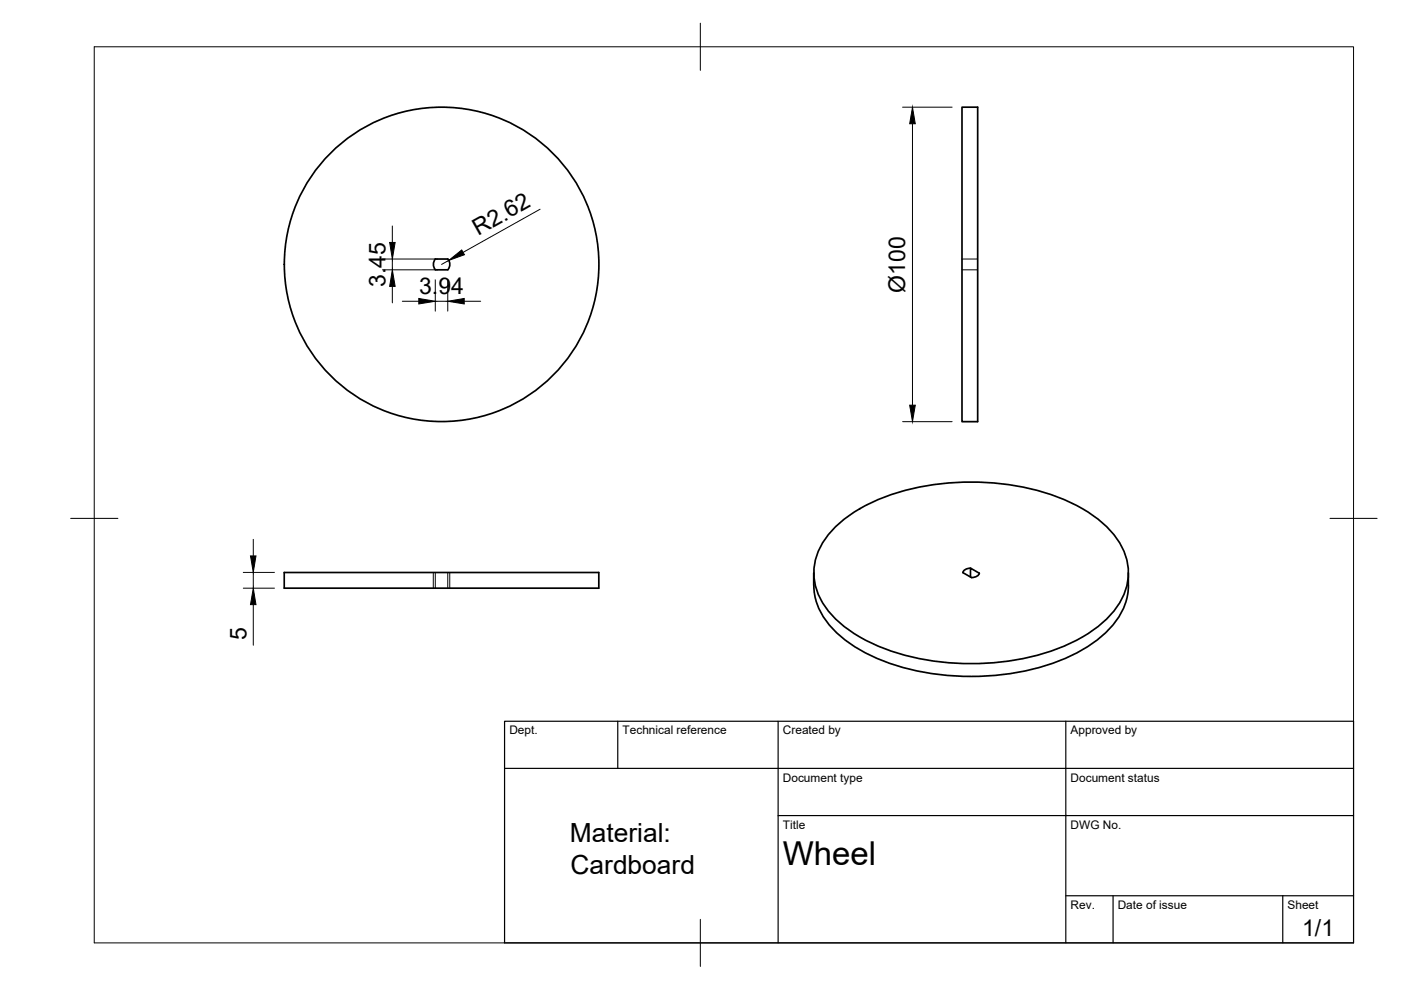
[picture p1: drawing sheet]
<svg xmlns="http://www.w3.org/2000/svg" width="297mm" height="210mm" viewBox="0 0 297 210" stroke-linecap="round" stroke-linejoin="round" font-family="sans-serif">
<!-- layer: Visible -->
<g fill="none" stroke="#000" stroke-width=".36">
<path d="M204 22.7h3.3v66.7h-3.3zM92.3 54.9h2.6a1.75 1.75 0 0 1 0 2.3h-2.6M92.3 54.9a1.75 1.75 0 0 0 0 2.3M177.3 111.5a37.3 37.3 0 0 1 19.4-8.5 53 53 0 0 1 31 3.9 21.1 21.1 0 0 1 10.7 10.2 12.1 12.1 0 0 1-2.7 13 31.8 31.8 0 0 1-16.2 8.9 54.7 54.7 0 0 1-33.4-2.1 24 24 0 0 1-12-9.6 12.1 12.1 0 0 1 2-14.5zM60.3 121.4h66.7v3.3h-66.7zM172.5 121.5a14.9 14.9 0 0 0 1.6 8.5 23.3 23.3 0 0 0 10.9 9.2 53.5 53.5 0 0 0 41.8 0 23.3 23.3 0 0 0 10.9-9.2 12 12 0 0 0 1.5-5.8M204.1 121.4l1.9 1.1M205.8 122.3v-1.8l1.8 1a1.46 1.46 0 0 1-1.6 1M205.8 120.5a1.65 1.65 0 0 0-1.6 .9M239.2 121.5v2.7"/>
<circle cx="93.6" cy="56.1" r="33.3"/>
</g>
<!-- layer: Hidden -->
<path d="M204 57.2h3.3M204 54.9h3.3M91.9 121.4v3.3M92.3 121.4v3.3M94.9 121.4v3.3M95.4 121.4v3.3" fill="none" stroke="#000" stroke-width=".21"/>
<!-- layer: BORDER -->
<path d="M20 9.9h267v190h-267zM148.5 4.9v10M15 109.9h10M282 109.9h10M148.5 194.9v10" fill="none" stroke="#000" stroke-width=".21"/>
<!-- layer: TITLEBLOCK -->
<path d="M107 152.9h180v47h-180zM131 152.9v10M165 152.9v47M226 152.9v47M107 162.9h180M165 172.9h122M226 189.9h61M236 189.9v10M272 189.9v10" fill="none" stroke="#000" stroke-width=".25"/>
<!-- layer: FD_Dimensions -->
<g fill="none" stroke="#000" stroke-width=".21">
<path d="M191.4 22.7h10.5M193.5 26.2v59.7M81.1 54.9h11.7M81.1 57.2h11.7M83.2 47.9v3.5M83.2 54.9v2.3M92.3 59.3v6.7M94.9 59.3v6.7M95.1 55.2l-1.5 .9M114.5 44.4l-16.3 9.1M83.2 60.7v3.5M85.3 63.9h3.5"/>
<path d="M92.3 63.9h2.6M98.4 63.9h3.5M191.4 89.4h10.5M53.7 114.4v3.5M51.6 121.4h6.6M51.6 124.7h6.6M53.7 121.4v3.3M53.7 128.2v8.6"/>
</g>
<path d="M193.5 22.7l.6 3.5h-1.2zM82.6 51.4h1.2l-.6 3.5zM95.1 55.2l2.8-2.2 .6 1zM83.2 57.2l.6 3.5h-1.2zM88.8 63.3l3.5 .6-3.5 .5zM94.9 63.9l3.5-.6v1.1zM192.9 85.9h1.2l-.6 3.5zM53.1 117.9h1.2l-.6 3.5zM53.7 124.7l.6 3.5h-1.2z" fill="#000" stroke="#000" stroke-width=".21"/>
<text font-size="7" x="166" y="183.4">Wheel</text>
<g font-size="5.6">
<text x="120.8" y="178.6">Material:</text>
<text x="121" y="185.3">Cardboard</text>
</g>
<g font-size="4.9">
<text x="101.4" y="50" transform="rotate(-29 101.4 50)">R2.62</text>
<text x="81.7" y="60.8" transform="rotate(-90 81.7 60.8)">3.45</text>
<text x="88.9" y="62.4">3.94</text>
<text x="191.9" y="62" transform="rotate(-90 191.9 62)">Ø100</text>
<text x="52.2" y="135.6" transform="rotate(-90 52.2 135.6)">5</text>
<text x="276.1" y="198.6">1/1</text>
</g>
<g font-size="2.5">
<text x="108" y="155.7">Dept.</text>
<text x="132" y="155.7">Technical reference</text>
<text x="166" y="155.7">Created by</text>
<text x="227" y="155.7">Approved by</text>
<text x="166" y="165.7">Document type</text>
<text x="227" y="165.7">Document status</text>
<text x="166" y="175.7">Title</text>
<text x="227" y="175.7">DWG No.</text>
<text x="227" y="192.7">Rev.</text>
<text x="237" y="192.7">Date of issue</text>
<text x="273" y="192.7">Sheet</text>
</g>
</svg>
